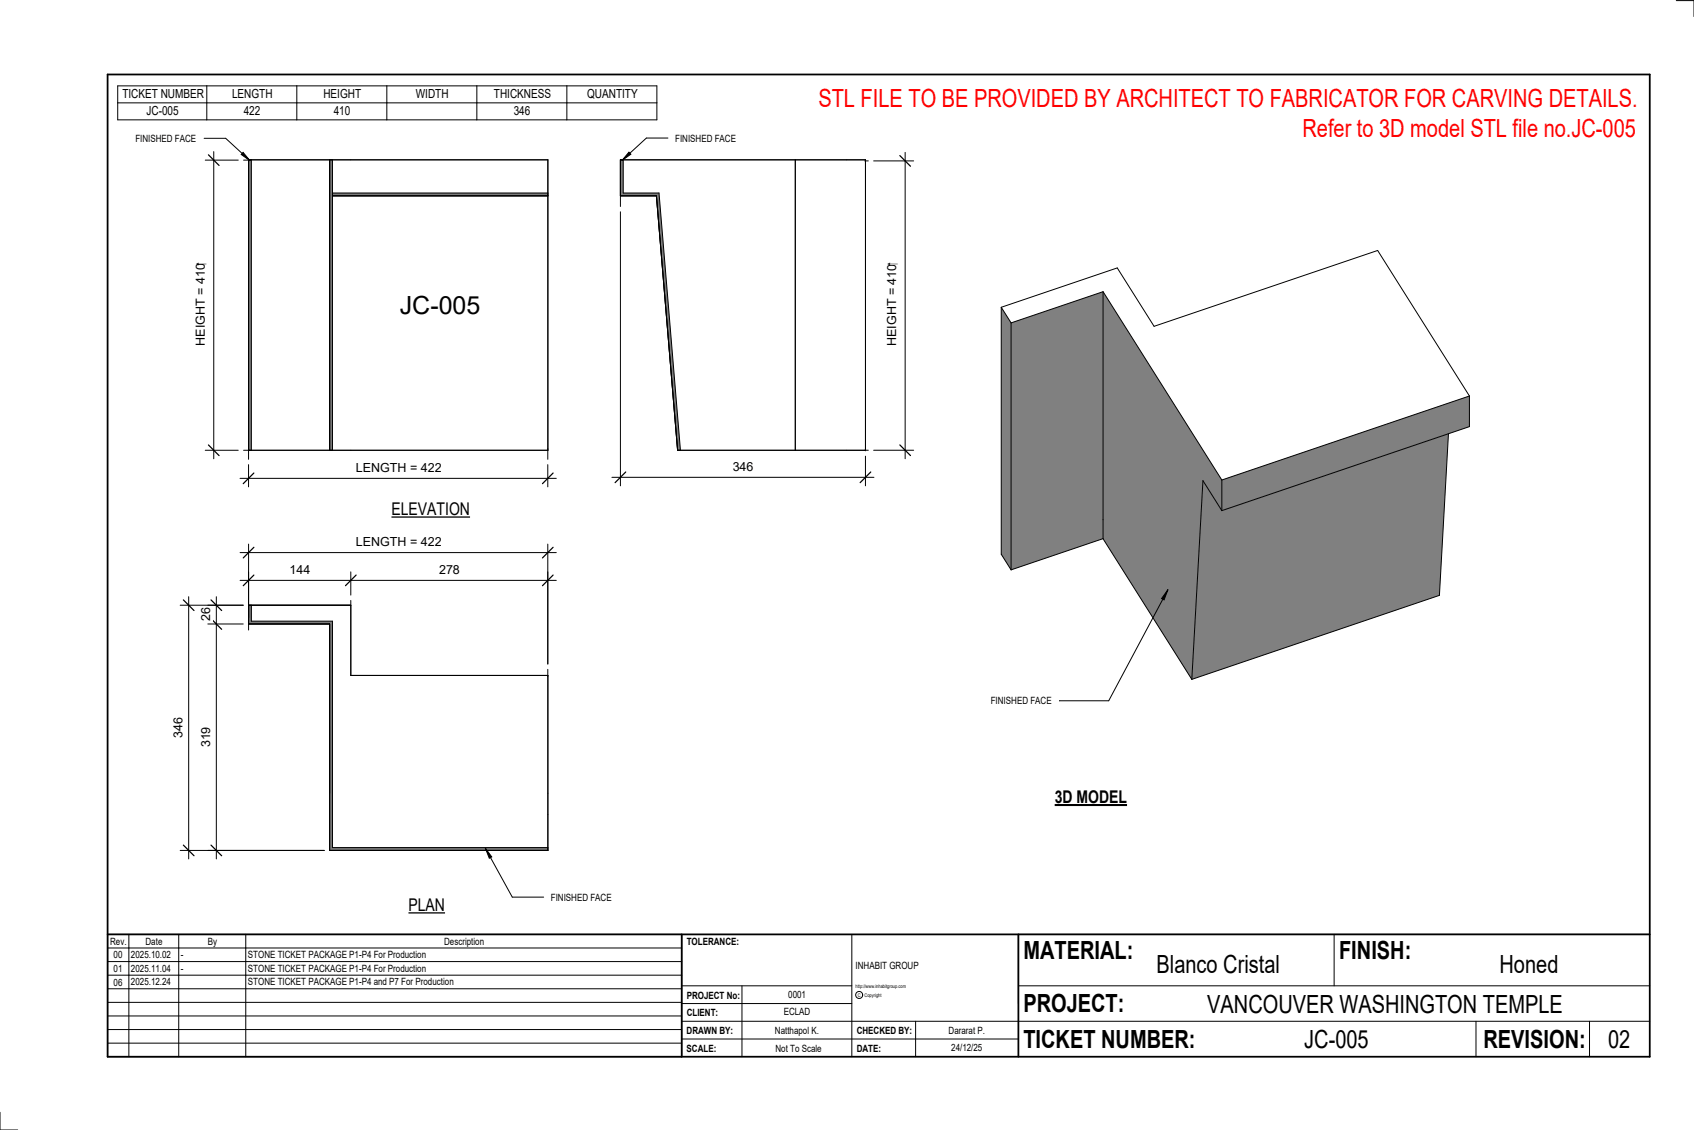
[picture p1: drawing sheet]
<svg xmlns="http://www.w3.org/2000/svg" width="914mm" height="610mm" viewBox="0 0 914 610" stroke-linecap="round" stroke-linejoin="round" font-family="sans-serif">
<g fill="#808080">
<path d="M595 157l65 102v16l-11-16-6 108-48-76z"/>
<path d="M660 259l133-45v16l-133 45z"/>
<path d="M649 259l11 16 122-41-5 87-134 46z"/>
<path d="M546 174l49-17v134l-49 16z"/>
<path d="M540 166l6 8v133l-6-8z"/>
</g>
<g fill="none" stroke="#000" stroke-width=".54">
<path d="M595 157l-49 17M595 157l65 102M595 157v134M540 166l63-21 20 31 121-41 49 79M540 166l6 8M540 166v133l6 8M546 174v133M793 214v16l-133 45M793 214l-133 45M782 234l-5 87-134 46M660 259v16M660 275l-11-16-6 108"/>
<path d="M595 291l48 76M595 291l-49 16M595 280h.1"/>
</g>
<g fill="#7c7c7c">
<path d="M178 86h1v157h-1z"/>
<path d="M179 104h117v2h-117z"/>
<path d="M134 86h2v157h-2z"/>
</g>
<path d="M131 86h3M136 86v157M178 86v157M179 86v157M179 106h117M179 104h117M131 243h165v-157h-162v162M296 242v6" fill="none" stroke="#000" stroke-width=".54"/>
<path d="M335 86h1v18h20l11 139h-1l-12-137h-19z" fill="#7c7c7c"/>
<path d="M336 86v18h20l11 139M429 86v157M467 87h2M335 106h19l12 137h101M335 111v-25h132v157M467 243h2" fill="none" stroke="#000" stroke-width=".54"/>
<path d="M134 326h2v9h43v122h117v2h-118v-122h-44z" fill="#7c7c7c"/>
<path d="M111 86h18M115 82v165M111 243h18M134 337h44M136 326v9h43v122h117M189 324v40h107v95h-118v-122M189 326h-55v14M296 361v4" fill="none" stroke="#000" stroke-width=".54"/>
<path d="M113 84l5 5M113 240l5 6" fill="none" stroke="#000" stroke-width=".67"/>
<g fill="#fff">
<path d="M105 142h7v44h-7z"/>
<path d="M105 142h7z"/>
</g>
<path d="M130 258h170M134 251v12M296 251v12" fill="none" stroke="#000" stroke-width=".54"/>
<path d="M137 255l-6 6M299 255l-6 6" fill="none" stroke="#000" stroke-width=".67"/>
<g fill="#fff">
<path d="M192 249h46v7h-46z"/>
<path d="M216 157h44v15h-44z"/>
</g>
<path d="M335 114v148M330 258h142M467 246v16" fill="none" stroke="#000" stroke-width=".54"/>
<path d="M338 255l-6 5M470 255l-6 5" fill="none" stroke="#000" stroke-width=".67"/>
<path d="M396 248h11v8h-11z" fill="#fff"/>
<path d="M472 87h21M489 82v165M472 243h21" fill="none" stroke="#000" stroke-width=".54"/>
<path d="M486 84l5 6M486 240l5 6" fill="none" stroke="#000" stroke-width=".67"/>
<g fill="#fff">
<path d="M478 143h7v44h-7z"/>
<path d="M478 143h7z"/>
</g>
<path d="M130 313h170M134 309v24M189 309v12M296 309v49" fill="none" stroke="#000" stroke-width=".54"/>
<path d="M137 310l-6 6M192 310l-6 6M299 310l-6 6" fill="none" stroke="#000" stroke-width=".67"/>
<g fill="#fff">
<path d="M156 304h11v7h-11z"/>
<path d="M237 304h11v7h-11z"/>
</g>
<path d="M130 298h170M134 294v39M296 294v64" fill="none" stroke="#000" stroke-width=".54"/>
<path d="M137 295l-6 6M299 295l-6 6" fill="none" stroke="#000" stroke-width=".67"/>
<path d="M192 289h46v7h-46z" fill="#fff"/>
<path d="M112 337h19M112 326h19M117 322v141M112 459h63" fill="none" stroke="#000" stroke-width=".54"/>
<path d="M114 334l6 5M114 324l6 5M114 456l6 6" fill="none" stroke="#000" stroke-width=".67"/>
<g fill="#fff">
<path d="M107 328h8v7h-8z"/>
<path d="M107 392h8v11h-8z"/>
</g>
<path d="M97 326h34M102 322v141M97 459h78" fill="none" stroke="#000" stroke-width=".54"/>
<path d="M99 324l6 5M99 456l6 6" fill="none" stroke="#000" stroke-width=".67"/>
<path d="M92 387h8v11h-8z" fill="#fff"/>
<g fill="none" stroke="#000" stroke-width=".54">
<path d="M905 0h9v9M460 504v66M720 504v28M891 504h-341v37M368 532h92M401 532v38M550 532h341M368 551h523M368 541h92M494 551v19M797 551v19M858 551v19"/>
<path d="M368 561h182M0 600v10h10"/>
<circle cx="464" cy="537" r="1.9"/>
</g>
<path d="M58 40h833v530h-833zM58 504h833M368 504v66M550 504v66" fill="none" stroke="#000" stroke-width=".96"/>
<g fill="#fff">
<path d="M652 534h192v15h-192z"/>
<path d="M513 562h17v6h-17z"/>
<path d="M425 533h10v6h-10z"/>
<path d="M423 543h15v6h-15z"/>
<path d="M418 553h24v6h-24z"/>
<path d="M624 513h68v15h-68z"/>
<path d="M809 513h33v15h-33z"/>
<path d="M512 553h20v6h-20z"/>
<path d="M704 553h35v15h-35z"/>
<path d="M442 45h443v16h-443z"/>
<path d="M868 553h12v15h-12z"/>
<path d="M61 512h5v6h-5z"/>
<path d="M61 520h5v6h-5z"/>
<path d="M61 527h5v6h-5z"/>
</g>
<path d="M64 46h291v19h-291zM64 55h291M112 46v19M160 46v19M209 46v19M257 46v19M306 46v19" fill="none" stroke="#000" stroke-width=".54"/>
<path d="M211 269h43v11h-43z" fill="#fff"/>
<path d="M211 279h43" fill="none" stroke="#000" stroke-width=".69" stroke-linecap="butt"/>
<path d="M220 483h20v11h-20z" fill="#fff"/>
<path d="M220 492h20" fill="none" stroke="#000" stroke-width=".69" stroke-linecap="butt"/>
<path d="M569 424h40v12h-40z" fill="#fff"/>
<path d="M569 434h39" fill="none" stroke="#000" stroke-width="1.1" stroke-linecap="butt"/>
<path d="M703 62h182v15h-182z" fill="#fff"/>
<g fill="none" stroke="#000" stroke-width=".54">
<path d="M110 75h12l13 12M361 74h-12l-13 13M131 82l4 5-5-4zM340 82l1 1-5 4zM630 318l-2 6-1-1zM630 318l-32 60h-26M262 458l3 4-1 1zM262 458l15 26h16M58 504h310v66h-310zM58 519h310M58 511h310M70 504v66"/>
<path d="M96 504v66M133 504v66M58 533h310M58 526h310M58 555h310M58 548h310M58 541h310M58 563h310"/>
</g>
<path d="M131 82l4 5-5-4zM340 82l1 1-5 4zM630 318l-2 6-1-1zM262 458l3 4-1 1z" fill="#000"/>
<g font-size="13.5" fill="#f00">
<text x="442" y="58">STL FILE TO BE PROVIDED BY ARCHITECT TO FABRICATOR FOR CARVING DETAILS.</text>
<text x="703" y="74">Refer to 3D model STL file no.JC-005</text>
</g>
<g font-size="13.5">
<text x="216" y="169">JC-005</text>
<text x="552" y="517">MATERIAL:</text>
<text x="723" y="517">FINISH:</text>
<text x="624" y="525">Blanco Cristal</text>
<text x="809" y="525">Honed</text>
<text x="552" y="546">PROJECT:</text>
<text x="652" y="546">VANCOUVER WASHINGTON TEMPLE</text>
<text x="552" y="565">TICKET NUMBER:</text>
<text x="704" y="565">JC-005</text>
<text x="801" y="565">REVISION:</text>
<text x="868" y="565">02</text>
</g>
<g font-size="9.4">
<text x="211" y="278">ELEVATION</text>
<text x="569" y="433">3D MODEL</text>
<text x="220" y="491">PLAN</text>
</g>
<g font-size="6.7">
<text x="66" y="53">TICKET NUMBER</text>
<text x="125" y="53">LENGTH</text>
<text x="175" y="53">HEIGHT</text>
<text x="224" y="53">WIDTH</text>
<text x="267" y="53">THICKNESS</text>
<text x="317" y="53">QUANTITY</text>
<text x="79" y="62">JC-005</text>
<text x="132" y="62">422</text>
<text x="180" y="62">410</text>
<text x="277" y="62">346</text>
<text x="111" y="142" transform="rotate(-90 111 142)">⁭</text>
<text x="484" y="143" transform="rotate(-90 484 143)">⁭</text>
<text x="111" y="186" transform="rotate(-90 111 186)">HEIGHT = 410</text>
<text x="484" y="187" transform="rotate(-90 484 187)">HEIGHT = 410</text>
<text x="192" y="255">LENGTH = 422</text>
<text x="396" y="254">346</text>
<text x="192" y="295">LENGTH = 422</text>
<text x="156" y="310">144</text>
<text x="237" y="310">278</text>
<text x="113" y="335" transform="rotate(-90 113 335)">26</text>
<text x="99" y="398" transform="rotate(-90 99 398)">346</text>
<text x="113" y="403" transform="rotate(-90 113 403)">319</text>
</g>
<g font-size="5.4">
<text x="73" y="77">FINISHED FACE</text>
<text x="364" y="76">FINISHED FACE</text>
<text x="535" y="380">FINISHED FACE</text>
<text x="297" y="486">FINISHED FACE</text>
<text x="59" y="510">Rev.</text>
<text x="79" y="510">Date</text>
<text x="112" y="510">By</text>
<text x="240" y="510">Description</text>
<text x="371" y="510">TOLERANCE:</text>
<text x="61" y="517">00</text>
<text x="71" y="517">2025.10.02</text>
<text x="98" y="517">-</text>
<text x="134" y="517">STONE TICKET PACKAGE P1-P4 For Production</text>
<text x="61" y="525">01</text>
<text x="71" y="524">2025.11.04</text>
<text x="98" y="524">-</text>
<text x="134" y="524">STONE TICKET PACKAGE P1-P4 For Production</text>
<text x="462" y="523">INHABIT GROUP</text>
<text x="61" y="532">06</text>
<text x="71" y="532">2025.12.24</text>
<text x="134" y="532">STONE TICKET PACKAGE P1-P4 and P7 For Production</text>
<text x="371" y="539">PROJECT No:</text>
<text x="425" y="538">0001</text>
<text x="371" y="548">CLIENT:</text>
<text x="423" y="548">ECLAD</text>
<text x="371" y="558">DRAWN BY:</text>
<text x="418" y="558">Natthapol K.</text>
<text x="462" y="558">CHECKED BY:</text>
<text x="512" y="558">Dararat P.</text>
<text x="371" y="567">SCALE:</text>
<text x="419" y="567">Not To Scale</text>
<text x="462" y="567">DATE:</text>
<text x="513" y="567">24/12/25</text>
</g>
<g font-size="2.7">
<text x="462" y="533">http://www.inhabitgroup.com</text>
<text x="463" y="538">C</text>
<text x="467" y="538">Copyright</text>
</g>
</svg>
